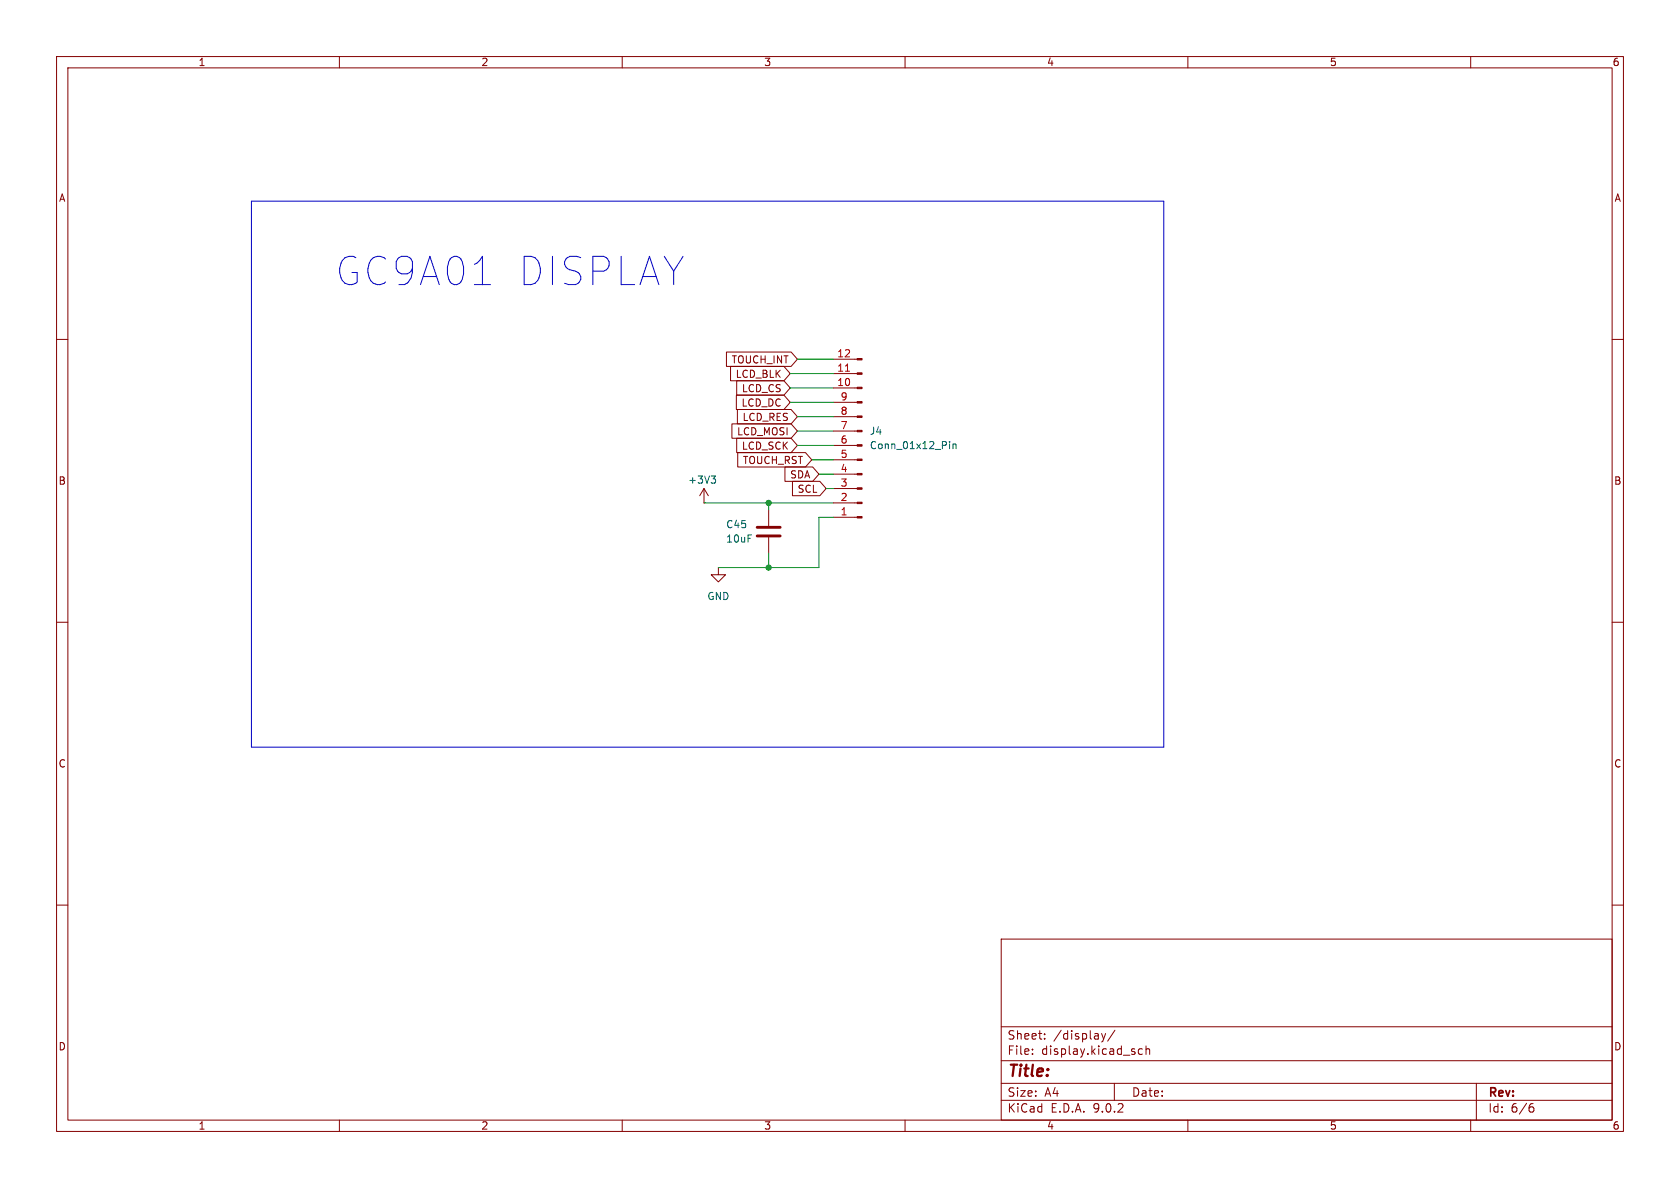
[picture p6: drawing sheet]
<svg xmlns="http://www.w3.org/2000/svg" width="297mm" height="210mm" viewBox="0 0 297 210" stroke-linecap="round" stroke-linejoin="round" font-family="sans-serif">
<g fill="none" stroke="#840000" stroke-width=".18">
<path d="M10 10h277v190h-277zM12 12h273v186h-273zM60 10v2M110 10v2M160 10v2M210 10v2M260 10v2M10 60h2M128.4 62.2h11.5l1.1 1.3-1.1 1.3h-11.5zM129.2 64.8h9.4l1.1 1.2-1.1 1.3h-9.4zM129.4 74.9h10.5l1.1 1.3-1.1 1.3h-10.5zM130.2 69.8h8.4l1.1 1.3-1.1 1.3h-8.4z"/>
<path d="M130.2 67.3h8.4l1.1 1.3-1.1 1.3h-8.4zM130.2 77.5h9.7l1.1 1.2-1.1 1.3h-9.7zM130.4 72.4h9.5l1.1 1.3-1.1 1.2h-9.5zM147.3 78.7h4.2M147.3 76.2h4.2M147.3 73.7h4.2M147.3 71.1h4.2M147.3 68.6h4.2M147.3 66h4.2M147.3 63.5h4.2M285 60h2M124.5 88.9h.1"/>
<path d="M124.5 86.4l-.8 1.2M124.5 86.4l.7 1.2M124.5 86.4v2.5M130.4 80h12l1.1 1.3-1.1 1.3h-12zM135.9 90.2v2.8M135.9 95v2.8M138.8 82.5h4.9l1.1 1.3-1.1 1.3h-4.9zM140.1 85.1h4.8l1.1 1.3-1.1 1.2h-4.8zM147.3 91.4h4.2M147.3 88.9h4.2M147.3 86.4h4.2M147.3 83.8h4.2"/>
<path d="M147.3 81.3h4.2M10 110h2M127 100.3v1.3h1.3l-1.3 1.3-1.3-1.3h1.3M127 100.3h.1M285 110h2M10 160h2M177 166h108v32h-108zM285 160h2M60 198v2M110 198v2M160 198v2M177 194.5h108"/>
<path d="M177 191.5h108M177 187.5h108M177 181.5h108M182.5 186.3v.1M182.5 185.5v.1M184.7 183.6v.1M184.7 182.8v.1M194.7 182.7l.4 1M195.1 183.7l-.1 .4-.3 .1M195.5 182.7l-.4 1M197 191.5v3M197.1 182.1l-1.3 2"/>
<path d="M202 185.5l-.5-.1-.3 .3v.4l.2 .2h.6M202.6 185.5l.2-.1 .4 .1v.9M202.6 184.9v1.5M210 198v2M260 198v2M261 191.5v6.5M270.6 195.7h.4l.2 .3-.1 .5-.5 .1M271 195.1l-.4 .1"/>
</g>
<path d="M133.9 93.2h4M133.9 94.7h4" fill="none" stroke="#840000" stroke-width=".51"/>
<path d="M167.9 78v.2M167.9 78.5v.8M168.5 78.5v.8M168.5 78.6l.2-.1h.3v.8M125.7 84.1h.8l-.4 .5M126.3 84.6l.2 .3v.3l-.2 .2" fill="none" stroke="#006464" stroke-width=".18"/>
<g fill="#840000" stroke="#840000" stroke-width=".18">
<path d="M151.5 91.3h.9v.3h-.9z"/>
<path d="M151.5 88.8h.9v.2h-.9z"/>
<path d="M151.5 86.2h.9v.3h-.9z"/>
<path d="M151.5 83.7h.9v.2h-.9z"/>
<path d="M151.5 81.2h.9v.2h-.9z"/>
<path d="M151.5 78.6h.9v.3h-.9z"/>
<path d="M151.5 76.1h.9v.2h-.9z"/>
<path d="M151.5 73.5h.9v.3h-.9z"/>
<path d="M151.5 71h.9v.2h-.9z"/>
<path d="M151.5 68.5h.9v.2h-.9z"/>
<path d="M151.5 65.9h.9v.3h-.9z"/>
<path d="M151.5 63.4h.9v.2h-.9z"/>
</g>
<path d="M149.5 65.6h.7" fill="none" stroke="#a90000" stroke-width=".18"/>
<path d="M44.4 35.6h161.3v96.5h-161.3z" fill="none" stroke="#0000c2" stroke-width=".18"/>
<g fill="none" stroke="#009600" stroke-width=".18">
<path d="M139.7 66h7.6M139.7 68.6h7.6M139.7 71.1h7.6M141 76.2h6.3M141 78.7h6.3M141 63.5h6.3M141 73.7h6.3M124.5 88.9h22.8M135.9 88.9v1.3M135.9 97.8v2.5M143.5 81.3h3.8M144.8 83.8h2.5"/>
<path d="M146 86.4h1.3M147.3 91.4h-2.5v8.9h-17.8"/>
</g>
<g fill="#009600" stroke="#009600" stroke-width=".18">
<circle cx="135.9" cy="100.3" r=".46"/>
<circle cx="135.9" cy="88.9" r=".46"/>
</g>
<g font-size="7" fill="#0000c2">
<text x="59.4" y="50.7">GC9A01</text>
<text x="91.2" y="50.7">DISPLAY</text>
</g>
<text font-size="2.8" fill="#840000" x="178" y="190.9">Title:</text>
<g font-size="2.1" fill="#840000">
<text x="178" y="184">Sheet:</text>
<text x="186.2" y="184">/display/</text>
<text x="178" y="186.7">File:</text>
<text x="184.1" y="186.7">display.kicad_sch</text>
<text x="178" y="196.9">KiCad</text>
<text x="178" y="194.1">Size:</text>
<text x="184.7" y="194.1">A4</text>
<text x="185.7" y="196.9">E.D.A.</text>
<text x="193.3" y="196.9">9.0.2</text>
<text x="200" y="194.1">Date:</text>
<text x="263" y="194.3">Rev:</text>
<text x="263" y="196.9">Id:</text>
<text x="267.1" y="196.9">6/6</text>
</g>
<g font-size="1.8" fill="#840000">
<text x="35" y="11.9">1</text>
<text x="85" y="11.9">2</text>
<text x="135" y="11.9">3</text>
<text x="185" y="11.9">4</text>
<text x="235" y="11.9">5</text>
<text x="285" y="11.9">6</text>
<text x="10.3" y="35.9">A</text>
<text x="285.3" y="35.9">A</text>
<text x="129.2" y="64.5">TOUCH_INT</text>
<text x="130" y="67">LCD_BLK</text>
<text x="131.1" y="69.5">LCD_CS</text>
<text x="130.2" y="77.2">LCD_MOSI</text>
<text x="131" y="72.1">LCD_DC</text>
<text x="131.2" y="74.6">LCD_RES</text>
<text x="131.1" y="79.7">LCD_SCK</text>
<text x="131.2" y="82.2">TOUCH_RST</text>
<text x="10.3" y="85.9">B</text>
<text x="139.6" y="84.8">SDA</text>
<text x="140.9" y="87.3">SCL</text>
<text x="285.3" y="85.9">B</text>
<text x="10.3" y="135.9">C</text>
<text x="285.3" y="135.9">C</text>
<text x="10.3" y="185.9">D</text>
<text x="285.3" y="185.9">D</text>
<text x="35" y="199.9">1</text>
<text x="85" y="199.9">2</text>
<text x="135" y="199.9">3</text>
<text x="185" y="199.9">4</text>
<text x="235" y="199.9">5</text>
<text x="285" y="199.9">6</text>
</g>
<g font-size="1.8" fill="#a90000">
<text x="147.9" y="65.8">11</text>
<text x="147.9" y="63.2">12</text>
<text x="147.9" y="68.3">10</text>
<text x="148.5" y="70.9">9</text>
<text x="148.5" y="75.9">7</text>
<text x="148.5" y="73.4">8</text>
<text x="148.5" y="83.6">4</text>
<text x="148.5" y="81">5</text>
<text x="148.5" y="78.5">6</text>
<text x="148.5" y="88.6">2</text>
<text x="148.5" y="86.1">3</text>
<text x="148.5" y="91.2">1</text>
</g>
<g font-size="1.8" fill="#006464">
<text x="153.7" y="77.1">J4</text>
<text x="153.7" y="79.6">Conn_01x12_Pin</text>
<text x="121.6" y="85.7">+3V3</text>
<text x="128.3" y="93.6">C45</text>
<text x="128.3" y="96.1">10uF</text>
<text x="125" y="106.3">GND</text>
</g>
</svg>
